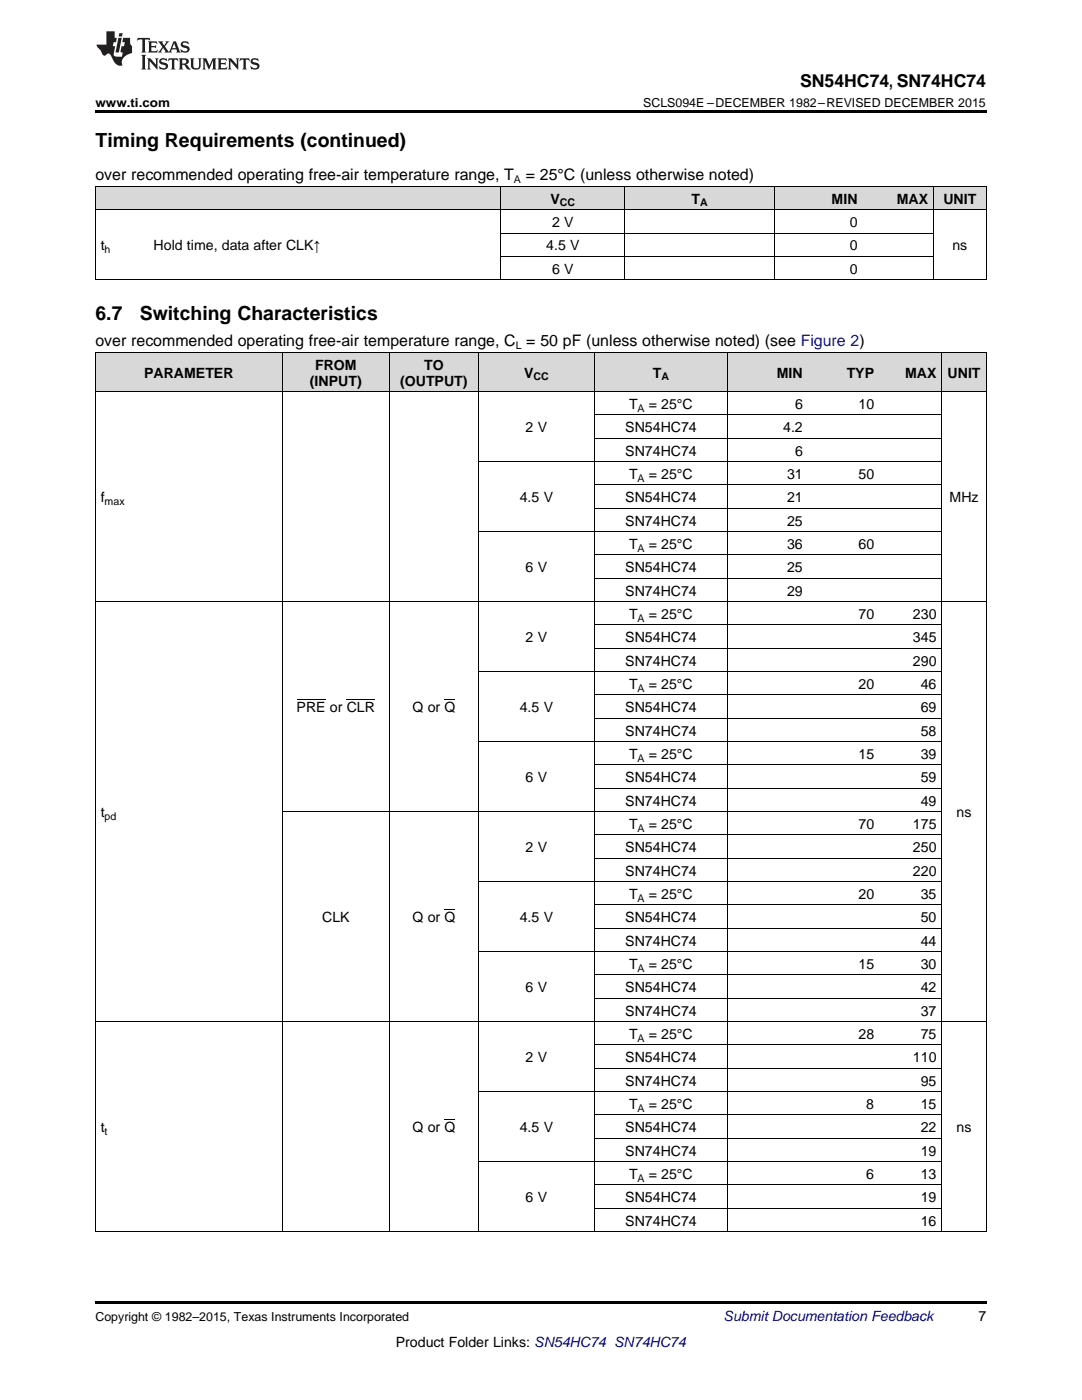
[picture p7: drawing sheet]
<svg xmlns="http://www.w3.org/2000/svg" width="216mm" height="279mm" viewBox="0 0 216 279" stroke-linecap="round" stroke-linejoin="round" font-family="sans-serif">
<g fill="#d8d8d8">
<path d="M19 70.4h8.9v7.8h-8.9z"/>
<path d="M27.9 70.4h28.5v7.8h-28.5z"/>
<path d="M56.4 70.4h21.3v7.8h-21.3z"/>
<path d="M77.7 70.4h17.8v7.8h-17.8z"/>
<path d="M95.5 70.4h23.1v7.8h-23.1z"/>
<path d="M118.6 70.4h26.7v7.8h-26.7z"/>
<path d="M145.3 70.4h16v7.8h-16z"/>
<path d="M161.3 70.4h14.2v7.8h-14.2z"/>
<path d="M175.5 70.4h12.5v7.8h-12.5z"/>
<path d="M188 70.4h8.8v7.8h-8.8z"/>
<path d="M19 37.3h10.6v4.6h-10.6z"/>
<path d="M29.6 37.3h31.7v4.6h-31.7z"/>
<path d="M61.3 37.3h38.7v4.6h-38.7z"/>
<path d="M100 37.3h24.7v4.6h-24.7z"/>
<path d="M124.7 37.3h29.9v4.6h-29.9z"/>
<path d="M154.6 37.3h17.6v4.6h-17.6z"/>
<path d="M172.2 37.3h14.1v4.6h-14.1z"/>
<path d="M186.3 37.3h10.5v4.6h-10.5z"/>
</g>
<g fill="#000">
<path d="M19 22h177.8v.5h-177.8zM19 55.8l.2 .1zM61.2 55.8l.1 .1zM99.9 55.8l.1 .1zM124.6 55.8l.1 .1zM154.5 55.8l.1 .1zM186.2 55.8l.1 .1zM196.7 55.8l.1 .1zM19 245.8l.2 .1zM56.3 245.8l.1 .1zM77.6 245.8l.1 .1zM95.4 245.8l.1 .1z"/>
<path d="M118.5 245.8l.1 .1zM145.2 245.8l.1 .1zM187.9 245.8l.1 .1zM196.7 245.8l.1 .1zM19 259.7h177.8v.5h-177.8z"/>
</g>
<g fill="none" stroke="#000" stroke-width=".2">
<path d="M19 37.2h177.8M19.1 37.2v18.7M100 37.2v18.7M124.6 37.2v18.7M154.5 37.2v18.7M186.2 37.2v18.7M196.8 37.2v18.7M19 55.8h177.8M19 41.9h177.8M100 51.2h86.3M100 46.5h86.3M19 78.2h177.8"/>
<path d="M19 70.3h177.8M19.1 70.3v175.6M56.3 70.3v175.6M77.7 70.3v175.6M95.4 70.3v175.6M118.6 70.3v175.6M145.2 70.3v175.6M187.9 70.3v175.6M196.8 70.3v175.6M95.5 92.1h92.4M118.6 96.8h69.3M118.6 87.5h69.3"/>
<path d="M118.6 82.8h69.3M95.5 106.1h92.4M118.6 115.4h69.3M118.6 110.8h69.3M118.6 101.4h69.3M19 120.1h177.8M95.5 134h92.4M118.6 138.7h69.3M118.6 129.4h69.3M118.6 124.7h69.3M95.5 148h92.4M118.6 157.3h69.3"/>
<path d="M118.6 152.7h69.3M118.6 143.4h69.3M56.4 162h131.5M95.5 175.9h92.4M118.6 171.3h69.3M118.6 166.6h69.3M95.5 189.9h92.4M118.6 199.2h69.3M118.6 194.6h69.3M118.6 185.3h69.3M118.6 180.6h69.3M19 203.9h177.8"/>
<path d="M95.5 217.9h92.4M118.6 213.2h69.3M118.6 208.5h69.3M95.5 231.8h92.4M118.6 236.5h69.3M118.6 227.2h69.3M118.6 222.5h69.3M19 245.8h177.8M118.6 241.1h69.3"/>
</g>
<g fill="#231f20">
<path d="M27.5 7.6l-.1 .5 .4-.2h.6v.1v2.1l-.2 .4h1l-.3-.4v-2.1l.1-.1h.5l.5 .2-.2-.5zM29.5 8.3l.2 .3v1.5l-.2 .4h1.8l.2-.6a1.04 1.04 0 0 1-1.3 .2v-.7h.6l.3 .2v-.6l-.3 .2h-.6v-.6l.8-.1 .4 .3-.2-.5zM31.5 8.3l.9 1.1-.9 1.1h.8l-.2-.2 .5-.7 .4 .7-.2 .2h1.5l-.1-.2 .1-.4h.9l.1 .4-.2 .2h1l-.3-.3-.7-1.9h-.5l-.9 2-.8-1 .9-1h-.8l.1 .3-.3 .5-.4-.6 .2-.2zM34.7 8.6l.4 1h-.7zM36.3 8.4a.63 .63 0 0 0-.2 .7 .63 .63 0 0 0 .6 .4l.6 .2 .1 .2a.75 .75 0 0 1-.7 .4 .75 .75 0 0 1-.6-.5l.1 .7 .1-.1a1.11 1.11 0 0 0 1.5-.6 1.13 1.13 0 0 0-1.2-.8l-.1-.4a1.04 1.04 0 0 1 1.2 .2l-.2-.5-.1 .1-.5-.2zM28.2 10.9l.2 .4v2.2l-.2 .4h1l-.3-.4v-2.2l.3-.4zM29.3 11.6l.3 .4v1.5l-.3 .4h.8l-.2-.4v-1.3l1.5 1.7v-1.9l.2-.4h-.7l.2 .4v.9l-1.1-1.3zM32 11.8a.62 .62 0 0 0-.2 .7 .62 .62 0 0 0 .6 .4l.6 .1 .1 .3a.76 .76 0 0 1-.7 .3 .76 .76 0 0 1-.6-.4l.1 .7 .1-.1a1.11 1.11 0 0 0 1.5-.6 1.13 1.13 0 0 0-1.2-.8l-.1-.4a1.04 1.04 0 0 1 1.2 .2l-.2-.6-.1 .1-.5-.1zM33.7 11.6l-.2 .6a.61 .61 0 0 1 .8-.3v1.6l-.2 .4h.9l-.2-.4v-1.6a.63 .63 0 0 1 .8 .3l-.2-.6zM35.6 11.6l.3 .4v1.5l-.3 .4h1l-.2-.2v-.8l.5 .2a.76 .76 0 0 0 1.2 .7l-1-1a.58 .58 0 0 0 .6-.5 .58 .58 0 0 0-.5-.6zM36.4 11.9h.1a.45 .45 0 0 1 .5 .1 .45 .45 0 0 1 .1 .5l-.7 .2zM37.9 11.6l.2 .2a2.17 2.17 0 0 0 .3 1.9 .99 .99 0 0 0 1.6-.6v-1.1l.2-.4h-.7l.2 .2a1.92 1.92 0 0 1-.2 1.8 .6 .6 0 0 1-.9-.5v-1.1l.2-.4zM40.4 11.6l.2 .4v1.5l-.2 .4h.7l-.2-.4v-1.4l.8 1.8 .8-1.8v1.4l-.2 .4h.9l-.2-.4v-1.5l.2-.4h-.8l-.6 1.5-.6-1.5zM43.4 11.6l.2 .4v1.5l-.2 .4h1.8l.2-.6a1.04 1.04 0 0 1-1.3 .1v-.6h.5l.4 .2v-.6l-.4 .2h-.5v-.7h.8l.3 .3-.1-.6zM45.5 11.6l.2 .4v1.5l-.2 .4h.7l-.2-.4v-1.3l1.5 1.7v-1.9l.2-.4h-.7l.2 .4v.9l-1.1-1.3zM47.9 11.6l-.1 .6a.61 .61 0 0 1 .8-.3v1.6l-.3 .4h1l-.3-.4 .1-1.6a.63 .63 0 0 1 .7 .3l-.1-.6zM50.2 11.8a.62 .62 0 0 0-.2 .7 .62 .62 0 0 0 .6 .4l.6 .1 .2 .3a.76 .76 0 0 1-.8 .3 .76 .76 0 0 1-.6-.4l.1 .7 .2-.1a1.11 1.11 0 0 0 1.5-.6 1.13 1.13 0 0 0-1.3-.8l-.1-.4a1.04 1.04 0 0 1 1.2 .2l-.1-.6-.2 .1-.5-.1z"/>
<path d="M21.2 6.3v2.6h-1.9l.1 .4 .7 .9a.91 .91 0 0 0 1 .8 .56 .56 0 0 1 .5-.3 .56 .56 0 0 1 .5 .3l.4 .8a1.53 1.53 0 0 0 1.9 1.2 1.54 1.54 0 0 1 1-2.1l.9-.3v-1.4a1.52 1.52 0 0 1-.3-1.6h-1.4l-.2 .8h.5l-.2 .8h-.4l-.2 1v.2l.4 .1-.2 .8a1.93 1.93 0 0 1-1.6-.3l.3-1.8h-.5l.2-.8h.4l.2-.8h-.4v-1.3zM23.6 7.6l-.6 2.9h.7l.6-2.9zM23.8 6.6l-.1 .7h.6l.2-.7z"/>
</g>
<path d="M59.2 139.6h5.8M69.2 139.6h5.6M88.7 139.6h2.2M88.7 181.6h2.2M88.7 223.5h2.2" fill="none" stroke="#000" stroke-width=".2"/>
<g font-size="3.9">
<text x="19" y="29.3">Timing Requirements (continued)</text>
<text x="19" y="64">6.7</text>
<text x="27.9" y="64">Switching Characteristics</text>
</g>
<text font-size="3.5" x="159.6" y="17.3">SN54HC74, SN74HC74</text>
<g font-size="3.2">
<text x="19" y="36">over recommended operating free-air temperature range, T</text>
<text x="104.9" y="36">= 25°C (unless otherwise noted)</text>
<text x="19" y="69.1">over recommended operating free-air temperature range, C = 50 pF (unless otherwise noted) (see Figure 2)</text>
</g>
<g font-size="2.8">
<text x="109.9" y="40.6">V</text>
<text x="138" y="40.6">T</text>
<text x="165.9" y="40.6">MIN</text>
<text x="178.9" y="40.6">MAX</text>
<text x="188.2" y="40.6">UNIT</text>
<text x="110.2" y="45.3">2 V</text>
<text x="169.5" y="45.3">0</text>
<text x="20.1" y="50">t</text>
<text x="30.7" y="50">Hold time, data after CLK↑</text>
<text x="109" y="50">4.5 V</text>
<text x="169.5" y="50">0</text>
<text x="190" y="50">ns</text>
<text x="110.2" y="54.6">6 V</text>
<text x="169.5" y="54.6">0</text>
<text x="28.8" y="75.4">PARAMETER</text>
<text x="61.8" y="76.9">(INPUT)</text>
<text x="62.9" y="73.8">FROM</text>
<text x="79.8" y="76.9">(OUTPUT)</text>
<text x="84.6" y="73.8">TO</text>
<text x="104.6" y="75.4">V</text>
<text x="130.3" y="75.4">T</text>
<text x="155" y="75.4">MIN</text>
<text x="168.9" y="75.4">TYP</text>
<text x="180.6" y="75.4">MAX</text>
<text x="189.1" y="75.4">UNIT</text>
<text x="125.5" y="81.6">T</text>
<text x="129.5" y="81.6">= 25°C</text>
<text x="158.6" y="81.6">6</text>
<text x="171.3" y="81.6">10</text>
<text x="104.9" y="86.3">2 V</text>
<text x="124.8" y="86.3">SN54HC74</text>
<text x="156.3" y="86.3">4.2</text>
<text x="124.8" y="90.9">SN74HC74</text>
<text x="125.5" y="95.6">T</text>
<text x="129.5" y="95.6">= 25°C</text>
<text x="157.1" y="95.6">31</text>
<text x="158.6" y="90.9">6</text>
<text x="171.3" y="95.6">50</text>
<text x="20.1" y="100.2">f</text>
<text x="103.7" y="100.2">4.5 V</text>
<text x="124.8" y="100.2">SN54HC74</text>
<text x="157.1" y="100.2">21</text>
<text x="189.5" y="100.2">MHz</text>
<text x="124.8" y="104.9">SN74HC74</text>
<text x="157.1" y="104.9">25</text>
<text x="125.5" y="109.5">T</text>
<text x="129.5" y="109.5">= 25°C</text>
<text x="157.1" y="109.5">36</text>
<text x="171.3" y="109.5">60</text>
<text x="104.9" y="114.2">6 V</text>
<text x="124.8" y="114.2">SN54HC74</text>
<text x="124.8" y="118.9">SN74HC74</text>
<text x="157.1" y="114.2">25</text>
<text x="157.1" y="118.9">29</text>
<text x="125.5" y="123.5">T</text>
<text x="129.5" y="123.5">= 25°C</text>
<text x="171.3" y="123.5">70</text>
<text x="182.2" y="123.5">230</text>
<text x="104.9" y="128.2">2 V</text>
<text x="124.8" y="128.2">SN54HC74</text>
<text x="182.2" y="128.2">345</text>
<text x="124.8" y="132.8">SN74HC74</text>
<text x="125.5" y="137.5">T</text>
<text x="129.5" y="137.5">= 25°C</text>
<text x="171.3" y="137.5">20</text>
<text x="182.2" y="132.8">290</text>
<text x="183.7" y="137.5">46</text>
<text x="59.2" y="142.1">PRE or CLR</text>
<text x="82.3" y="142.1">Q or Q</text>
<text x="103.7" y="142.1">4.5 V</text>
<text x="124.8" y="142.1">SN54HC74</text>
<text x="183.7" y="142.1">69</text>
<text x="124.8" y="146.8">SN74HC74</text>
<text x="183.7" y="146.8">58</text>
<text x="125.5" y="151.4">T</text>
<text x="129.5" y="151.4">= 25°C</text>
<text x="171.3" y="151.4">15</text>
<text x="183.7" y="151.4">39</text>
<text x="104.9" y="156.1">6 V</text>
<text x="124.8" y="156.1">SN54HC74</text>
<text x="124.8" y="160.8">SN74HC74</text>
<text x="183.7" y="156.1">59</text>
<text x="183.7" y="160.8">49</text>
<text x="20.1" y="163.1">t</text>
<text x="125.5" y="165.4">T</text>
<text x="129.5" y="165.4">= 25°C</text>
<text x="171.3" y="165.4">70</text>
<text x="182.2" y="165.4">175</text>
<text x="190.9" y="163.1">ns</text>
<text x="104.9" y="170.1">2 V</text>
<text x="124.8" y="170.1">SN54HC74</text>
<text x="182.2" y="170.1">250</text>
<text x="124.8" y="174.7">SN74HC74</text>
<text x="125.5" y="179.4">T</text>
<text x="129.5" y="179.4">= 25°C</text>
<text x="171.3" y="179.4">20</text>
<text x="182.2" y="174.7">220</text>
<text x="183.7" y="179.4">35</text>
<text x="64.3" y="184">CLK</text>
<text x="82.3" y="184">Q or Q</text>
<text x="103.7" y="184">4.5 V</text>
<text x="124.8" y="184">SN54HC74</text>
<text x="183.7" y="184">50</text>
<text x="124.8" y="188.7">SN74HC74</text>
<text x="183.7" y="188.7">44</text>
<text x="125.5" y="193.4">T</text>
<text x="129.5" y="193.4">= 25°C</text>
<text x="171.3" y="193.4">15</text>
<text x="183.7" y="193.4">30</text>
<text x="104.9" y="198">6 V</text>
<text x="124.8" y="198">SN54HC74</text>
<text x="124.8" y="202.7">SN74HC74</text>
<text x="183.7" y="198">42</text>
<text x="183.7" y="202.7">37</text>
<text x="125.5" y="207.3">T</text>
<text x="129.5" y="207.3">= 25°C</text>
<text x="171.3" y="207.3">28</text>
<text x="183.7" y="207.3">75</text>
<text x="104.9" y="212">2 V</text>
<text x="124.8" y="212">SN54HC74</text>
<text x="182.2" y="212">110</text>
<text x="124.8" y="216.6">SN74HC74</text>
<text x="125.5" y="221.3">T</text>
<text x="129.5" y="221.3">= 25°C</text>
<text x="172.9" y="221.3">8</text>
<text x="183.7" y="216.6">95</text>
<text x="183.7" y="221.3">15</text>
<text x="20.1" y="226">t</text>
<text x="82.3" y="226">Q or Q</text>
<text x="103.7" y="226">4.5 V</text>
<text x="124.8" y="226">SN54HC74</text>
<text x="183.7" y="226">22</text>
<text x="190.9" y="226">ns</text>
<text x="124.8" y="230.6">SN74HC74</text>
<text x="183.7" y="230.6">19</text>
<text x="104.9" y="239.9">6 V</text>
<text x="124.8" y="239.9">SN54HC74</text>
<text x="125.5" y="235.3">T</text>
<text x="129.5" y="235.3">= 25°C</text>
<text x="172.9" y="235.3">6</text>
<text x="183.7" y="235.3">13</text>
<text x="183.7" y="239.9">19</text>
<text x="124.8" y="244.6">SN74HC74</text>
<text x="183.7" y="244.6">16</text>
<text x="195.3" y="263.6">7</text>
<text x="79" y="268.9">Product Folder Links: SN54HC74 SN74HC74</text>
</g>
<text font-size="2.8" fill="#0000c8" x="144.4" y="263.6">Submit Documentation Feedback</text>
<g font-size="2.5">
<text x="19" y="21.4">www.ti.com</text>
<text x="128.3" y="21.4">SCLS094E –DECEMBER 1982–REVISED DECEMBER 2015</text>
<text x="19" y="263.6">Copyright © 1982–2015, Texas Instruments Incorporated</text>
</g>
<g font-size="2.1">
<text x="102.6" y="36.6">A</text>
<text x="111.7" y="41.2">CC</text>
<text x="139.7" y="41.2">A</text>
<text x="20.9" y="50.5">h</text>
<text x="102.9" y="69.7">L</text>
<text x="106.4" y="75.9">CC</text>
<text x="132" y="75.9">A</text>
<text x="127.2" y="82.2">A</text>
<text x="20.9" y="100.8">max</text>
<text x="127.2" y="96.1">A</text>
<text x="127.2" y="110.1">A</text>
<text x="127.2" y="124.1">A</text>
<text x="127.2" y="138">A</text>
<text x="127.2" y="152">A</text>
<text x="20.9" y="163.7">pd</text>
<text x="127.2" y="166">A</text>
<text x="127.2" y="180">A</text>
<text x="127.2" y="193.9">A</text>
<text x="127.2" y="207.9">A</text>
<text x="127.2" y="221.9">A</text>
<text x="20.9" y="226.5">t</text>
<text x="127.2" y="235.8">A</text>
</g>
</svg>
